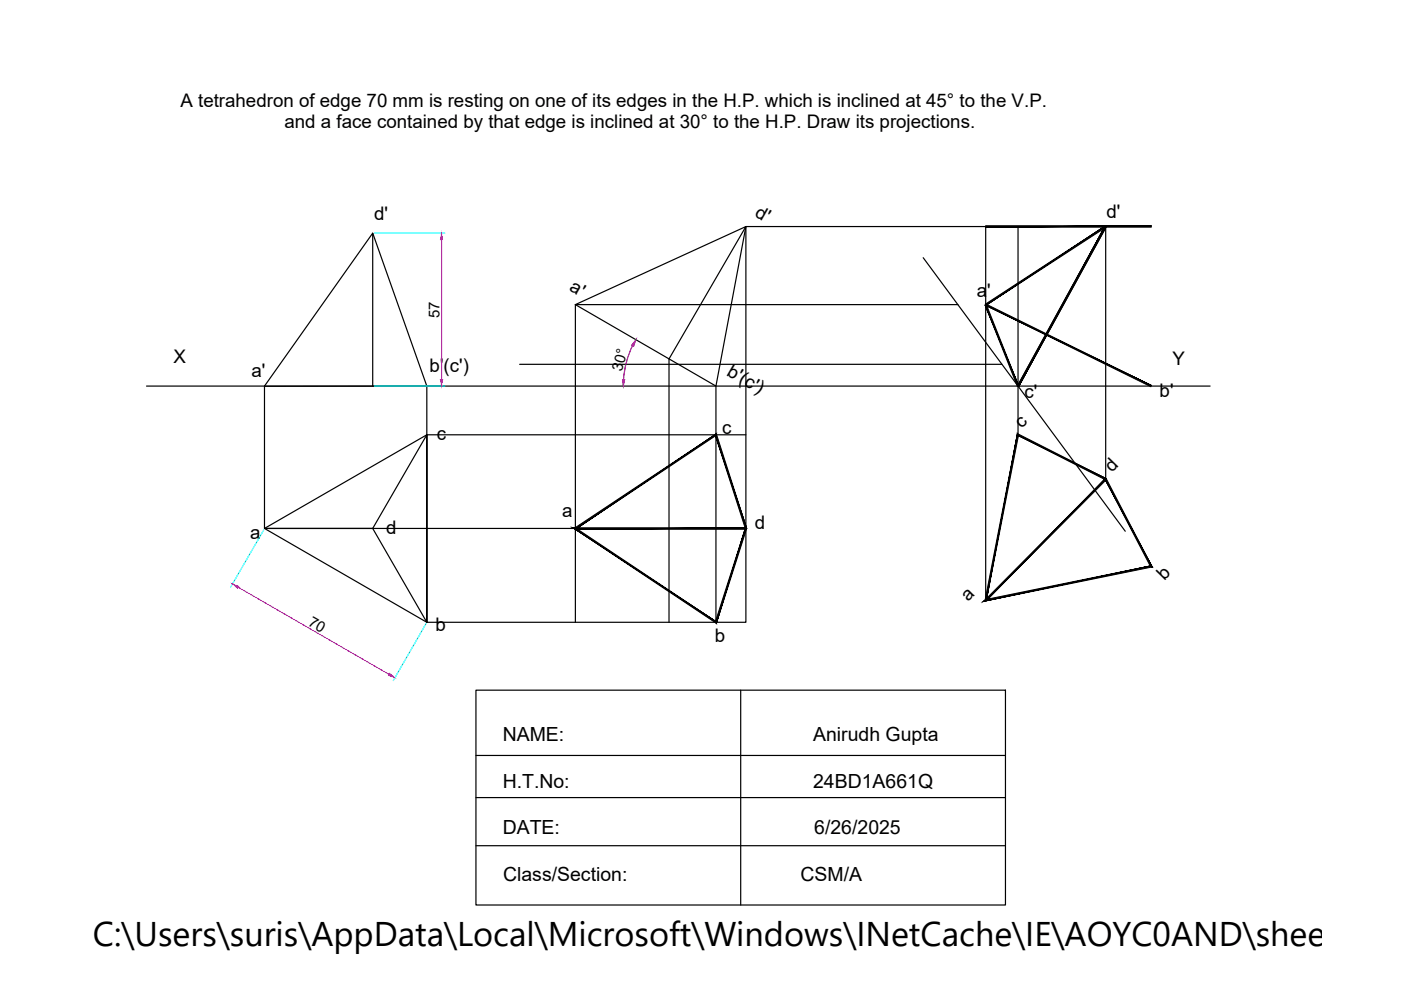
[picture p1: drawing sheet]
<svg xmlns="http://www.w3.org/2000/svg" width="297mm" height="210mm" viewBox="0 0 297 210" stroke-linecap="round" stroke-linejoin="round" font-family="sans-serif">
<!-- layer: 0 -->
<g fill="none" stroke="#000" stroke-width=".25">
<path d="M79 49.4l11.5 32.5M158.1 48l-6.3 33.9-29.8-17.3M158.1 48v83.9h-67.6M158.1 48h50.9v79.3M195.7 54.6l42.9 58M215.8 48v44.1M234.4 48v53.6M110.2 77.2h102.2M122 64.6l36.1-16.6-16.3 28.1v55.8M122 64.6v67.3M122 64.6h81.1M31.1 81.9h225.5"/>
<path d="M79 81.9v-32.5l-22.9 32.5v30.1M90.5 81.9v50v-39.7l-34.4 19.8 34.4 19.9M90.5 81.9h-34.4M151.8 81.9v50M158.1 92.2h-67.6l-11.5 19.8h-22.9M215.8 81.9h.1M56.1 112h102M79 112l11.5 19.9M100.9 146.3h112.3v45.6h-112.3zM157 146.3v45.6M100.9 160.2h112.3M100.9 169.1h112.3"/>
<path d="M100.9 179.3h112.3"/>
</g>
<g fill="#000" stroke="#000" stroke-width=".21">
<path d="M209 47.9v.3l35.1-.3zM209 48.2l35.1-.3v.3z"/>
<path d="M209.1 64.7l25.4-16.5-.2-.3zM208.9 64.5l25.4-16.6-25.2 16.8z"/>
<path d="M209 64.5l-.1 .2 35.2 17zM208.9 64.7l35.2 17-.1 .3z"/>
<path d="M208.9 64.7l7.1 17.1-6.9-17.3zM208.9 64.7l7.1 17.1-.3 .1z"/>
<path d="M234.3 47.9l-18.6 33.9 .3 .1zM234.3 47.9l.3 .2-18.6 33.8z"/>
<path d="M234.3 47.9l-18.6 33.9 .3 .1zM234.3 47.9l.3 .2-18.6 33.8z"/>
<path d="M121.9 111.9l.2 .3 29.8-20.2zM122.1 112.2l29.8-20.2-.2 .4zM151.9 92l-.2 .4 6.6 19.6zM151.7 92.4l6.6 19.6h-.3zM158 112l-6.1 20.2 6.4-20.2zM158 112l-6.1 20.2-.2-.5zM121.5 111.9l30.4 20.3-.2-.5zM121.5 111.9l1 .3 29.2 19.5zM121.5 111.9l1 .3 35.6-.3zM122.5 112.2l35.6-.3v.3z"/>
<path d="M215.7 91.9l-6.8 35.3 .2 .1zM215.7 91.9l.2 .5-6.8 34.9zM215.7 91.9l.2 .5 18.7 9.1zM215.9 92.4l18.7 9.1-.3 .2zM234.6 101.5l-.3 .2 10 18.5zM234.3 101.7l10 18.5-.4-.2zM208.6 127.5l35.7-7.3-.4-.2zM208.6 127.5l.8-.5 34.5-7zM234.3 101.5l-25.7 26 .8-.5zM234.3 101.5l.3 .2-25.2 25.3z"/>
</g>
<path d="M79.4 49.4h14.9M79.4 81.9h14.9M55.9 112.4l-7 12M90.3 132.2l-6.9 12.1" fill="none" stroke="#0ff" stroke-width=".25"/>
<path d="M93.6 50.8v29.7M50.5 124.5l32 18.5" fill="none" stroke="#f0f" stroke-width=".25"/>
<g fill="#f0f" stroke="#f0f" stroke-width=".21">
<path d="M49.3 123.8l1.3 .5-.2 .4z"/>
<path d="M82.6 142.8l1.1 .9-1.3-.5z"/>
<path d="M93.4 80.5h.4l-.2 1.4z"/>
<path d="M93.6 49.4l.2 1.4h-.4z"/>
</g>
<path d="M134.1 73.2a19.7 19.7 0 0 0-1.9 7.2" fill="none" stroke="#f00" stroke-width=".25"/>
<g fill="#f00" stroke="#f00" stroke-width=".21">
<path d="M134.8 72l-.4 1.4-.5-.2z"/>
<path d="M132 80.5h.4l-.2 1.4z"/>
</g>
<text font-size="7.3" x="19.7" y="200.6">C:\Users\suris\AppData\Local\Microsoft\Windows\INetCache\IE\AOYC0AND\sheet@7c[</text>
<g font-size="4.1">
<text x="106.6" y="157.1">NAME:</text>
<text x="172.4" y="157.1">Anirudh Gupta</text>
<text x="106.6" y="167">H.T.No:</text>
<text x="172.4" y="167">24BD1A661Q</text>
<text x="106.6" y="176.9">DATE:</text>
<text x="172.6" y="176.9">6/26/2025</text>
<text x="106.7" y="186.8">Class/Section:</text>
<text x="169.7" y="186.8">CSM/A</text>
</g>
<g font-size="4">
<text x="38.3" y="22.7">A tetrahedron of edge 70 mm is resting on one of its edges in the H.P. which is inclined at 45° to the V.P.</text>
<text x="60.3" y="27.2">and a face contained by that edge is inclined at 30° to the H.P. Draw its projections.</text>
<text x="79.3" y="46.6">d'</text>
<text x="159.8" y="45.7" transform="rotate(30 159.8 45.7)">d'</text>
<text x="234.6" y="46.1">d'</text>
<text x="120.6" y="61.6" transform="rotate(30 120.6 61.6)">a'</text>
<text x="207.1" y="63">a'</text>
<text x="36.8" y="76.9">X</text>
<text x="248.6" y="77.5">Y</text>
<text x="53.3" y="80">a'</text>
<text x="91.1" y="78.8">b'(c')</text>
<text x="153.9" y="79.4" transform="rotate(30 153.9 79.4)">b'(c')</text>
<text x="217.2" y="84.4">c'</text>
<text x="245.9" y="84.1">b'</text>
<text x="92.6" y="93.3">c</text>
<text x="153.1" y="92">c</text>
<text x="216.6" y="91" transform="rotate(-45 216.6 91)">c</text>
<text x="235.8" y="100.4" transform="rotate(-46 235.8 100.4)">d</text>
<text x="81.9" y="113.2">d</text>
<text x="119.2" y="109.6">a</text>
<text x="160" y="112.1">d</text>
<text x="53.1" y="114.2">a</text>
<text x="246.9" y="123.2" transform="rotate(-46 246.9 123.2)">b</text>
<text x="205.3" y="127.5" transform="rotate(-45 205.3 127.5)">a</text>
<text x="92.4" y="133.8">b</text>
<text x="151.6" y="136.1">b</text>
</g>
<g font-size="3.2">
<text x="93.2" y="67.4" transform="rotate(-90 93.2 67.4)">57</text>
<text x="131.9" y="78.9" transform="rotate(-75 131.9 78.9)">30°</text>
<text x="65.2" y="132.5" transform="rotate(30 65.2 132.5)">70</text>
</g>
</svg>
